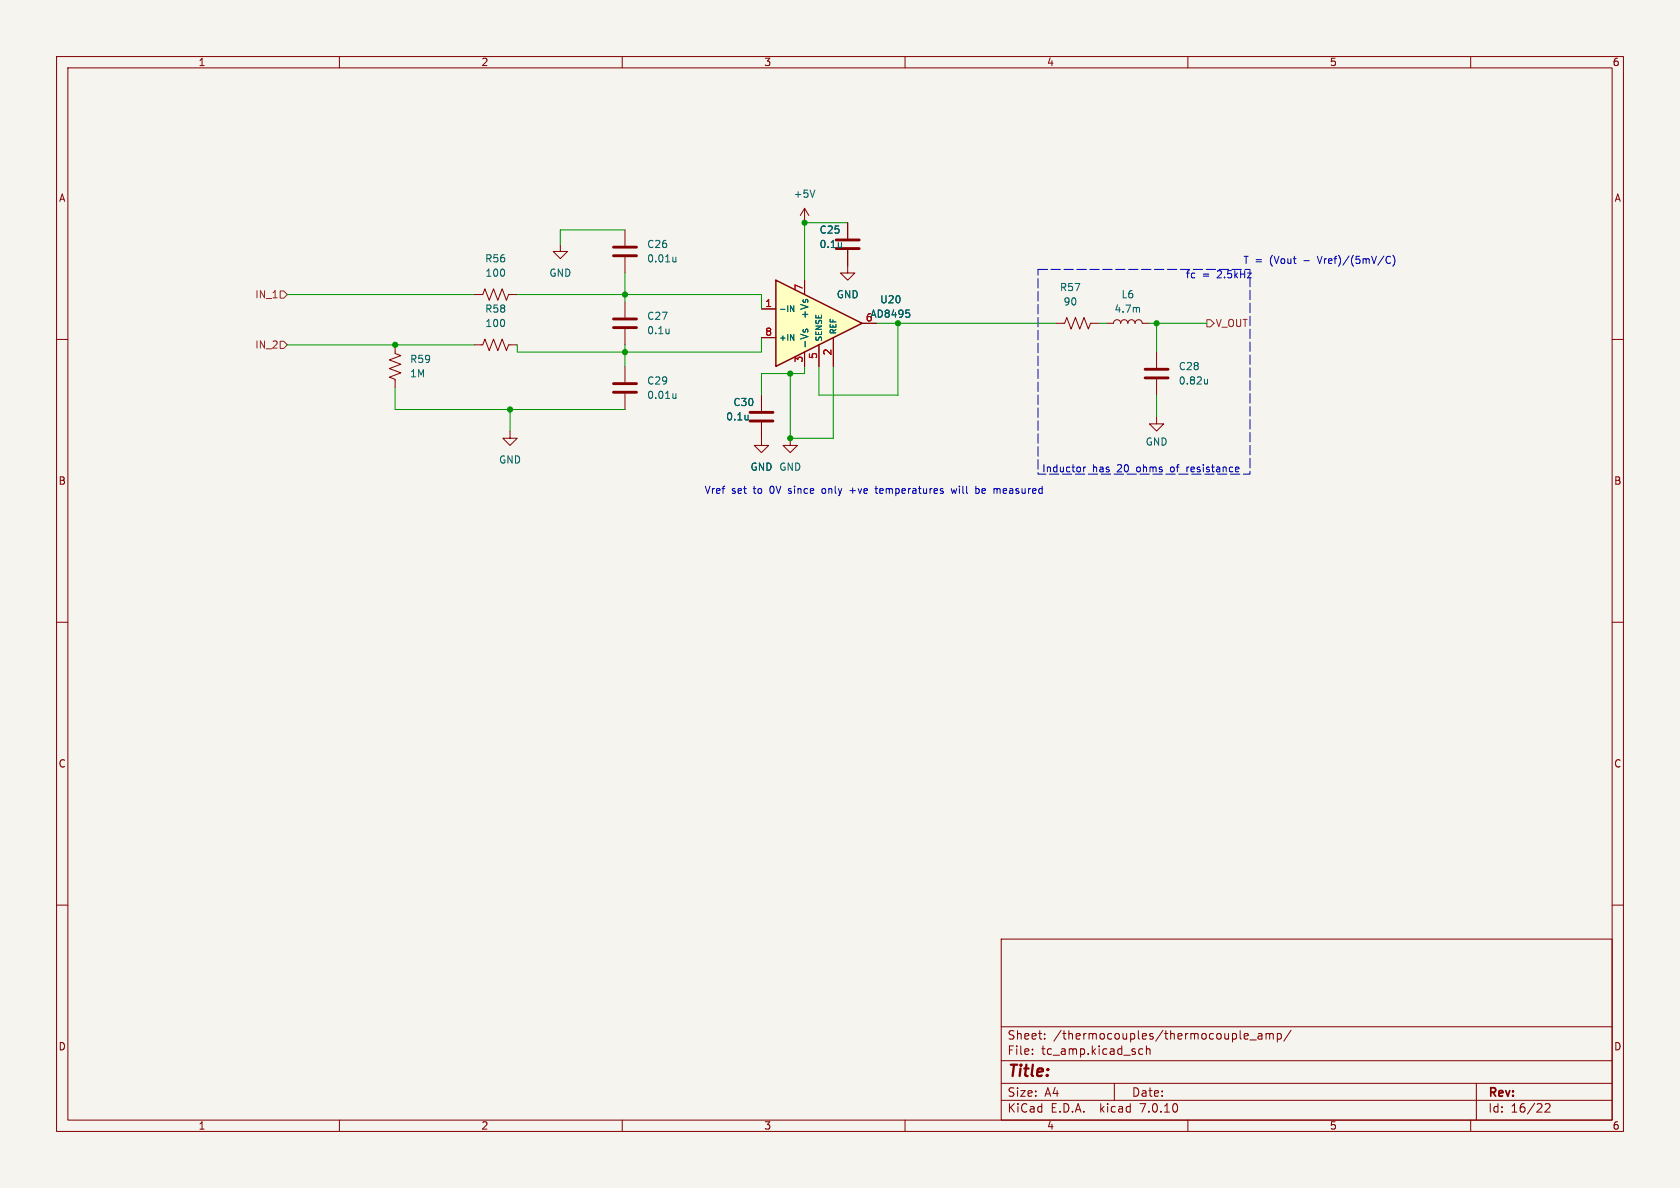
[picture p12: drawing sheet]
<svg xmlns="http://www.w3.org/2000/svg" width="297mm" height="210mm" viewBox="0 0 297 210" stroke-linecap="round" stroke-linejoin="round" font-family="sans-serif">
<path d="M0 0h297v210h-297z" fill="#f5f4ef" stroke="#f5f4ef" stroke-width=".18"/>
<g fill="none" stroke="#840000" stroke-width=".18">
<path d="M10 10h277v190h-277zM12 12h273v186h-273zM60 10v2M110 10v2M160 10v2M210 10v2M260 10v2M142.2 36.8l-.7 1.3M142.2 36.8v2.6M142.2 36.8l.8 1.3M149.9 39.4v2.8M10 60h2"/>
<path d="M83.8 52.1h1.5l.4-1 .8 2 .7-2 .8 2 .8-2 .7 2 .4-1h1.5M99.1 43.2v1.3h1.2l-1.2 1.2-1.3-1.2h1.3M110.5 40.6v2.8M110.5 45.5v2.8M110.5 53.3v2.8M110.5 58.2v2.8M149.9 44.2v4.1h1.2l-1.2 1.2-1.3-1.2h1.3M285 60h2M69.8 61v1.5l1.1 .4-2.1 .7 2.1 .8-2.1 .8 2.1 .7-2.1 .8 1 .4v1.5M83.8 61h1.5l.4-1.1 .8 2.1 .7-2.1 .8 2.1 .8-2.1 .7 2.1 .4-1h1.5M90.2 76.2v1.3h1.2l-1.2 1.2-1.3-1.2h1.3M110.5 64.8v2.8"/>
<path d="M110.5 69.6v2.8M134.6 69.9v2.7M134.6 74.7v2.8M10 110h2M285 110h2M10 160h2M285 160h2M177 166h108v32h-108zM60 198v2M110 198v2M160 198v2M177 194.5h108"/>
<path d="M177 191.5h108M177 187.5h108M177 181.5h108M182.5 186.3v.1M182.5 185.5v.1M184.7 183.6v.1M184.7 182.8v.1M197 191.5v3M201.4 186.3l.2 .1 .4-.1M202 185.5l-.4-.1-.2 .1M202.7 185.5l.2-.1 .3 .1 .1 .9M202.7 184.9v1.5"/>
<path d="M210 198v2M220.2 182.7l.4 .1 .1 .3-.7 .1M220.6 183.6l-.4 .1M221 183.8h1.1M222.5 182.8h.5l.1 .9M223.1 183.1h-.5a.29 .29 0 0 0-.2 .3 .29 .29 0 0 0 .2 .3l.5-.1M223.8 182.8l.4-.1 .3 .2M223.8 182.7v1M224.5 182.9l.2-.2 .3 .1 .1 .9M224.5 182.9v.8M225.8 182.8l.4-.1 .3 .3v.4l-.1 .2h-.6M225.8 182.7v1.5"/>
<path d="M228.2 182.1l-1.2 2M260 198v2M261 191.5v6.5M273.2 195.2l.5-.1 .3 .1v.3l-.9 1.1h.9"/>
</g>
<path d="M108.5 56.4h4M108.5 57.9h4M108.5 43.7h4M108.5 45.2h4M147.8 42.4h4.1M147.8 43.9h4.1M108.5 67.8h4M108.5 69.3h4M132.6 72.9h4.1M132.6 74.4h4.1" fill="none" stroke="#840000" stroke-width=".51"/>
<path d="M144.1 33.6l-.5 1.3M118.3 58.2v.8M118.3 58.9h-.1M119.5 45.5v.8M119.5 46.2l-.4 .1M148.8 42.9v.9M148.8 43.6l-.1 .1M119.5 69.6v.8M119.5 70.3l-.4 .1M132.3 73.4v.8M132.3 74.1l-.1 .1" fill="none" stroke="#006464" stroke-width=".18"/>
<path d="M137.2 49.5l15.2 7.7-15.2 7.6z" fill="#ffffc2"/>
<path d="M137.2 49.5l15.2 7.7-15.2 7.6z" fill="none" stroke="#840000" stroke-width=".25"/>
<g fill="none" stroke="#840000" stroke-width=".18">
<path d="M149.9 39.4v2.8M134.6 54.6h2.6M134.6 59.7h2.6M142.2 49.5v2.6M147.3 59.7v5.1M149.9 44.2v2.8M152.4 57.2h2.5M186.7 57.2h1.5l.4-1.1 .8 2.1 .7-2.1 .8 2.1 .7-2.1 .8 2.1 .4-1h1.5M195.6 57.2h1.2a.64 .64 0 0 1 .7-.7 .64 .64 0 0 1 .6 .7 .64 .64 0 0 1 .7-.7 .64 .64 0 0 1 .6 .7 .64 .64 0 0 1 .6-.7 .64 .64 0 0 1 .7 .7 .64 .64 0 0 1 .6-.7 .64 .64 0 0 1 .6 .7h1.3M134.6 74.7v4h1.3l-1.3 1.3-1.3-1.3h1.3M134.6 69.9v2.7M139.7 77.5v1.2h1.3l-1.3 1.3-1.3-1.3h1.3"/>
<path d="M142.2 62.2v2.6M144.8 61v3.8M204.5 73.7v1.2h-1.3l1.3 1.3 1.2-1.3h-1.2M204.5 62.2v2.8M204.5 67.1v2.8"/>
</g>
<g fill="none" stroke="#006464" stroke-width=".18">
<path d="M139.8 54.1l.5 1v-1M139.8 59.1l.5 1.1v-1.1M142 58.2v.3M142.4 58.5l.1-.3h.1l.2 .2v.2M148.8 42.9v.9M148.8 43.6l-.1 .1M160.2 54.8h.6M160.6 55.3l.2 .2v.3l-.2 .3M201.3 54.3l.1 .2v.7M132.3 73.4v.8M132.3 74.1l-.1 .1M213.5 67v.9"/>
<path d="M213.5 67.8l-.4 .1"/>
</g>
<path d="M202.4 65.3h4.1M202.4 66.8h4.1" fill="none" stroke="#840000" stroke-width=".51"/>
<path d="M49.5 51.4h.7l.6 .7-.6 .6h-.7zM213.4 56.5h.6l.6 .7-.6 .6h-.6zM49.5 60.3h.7l.6 .7-.6 .6h-.7z" fill="none" stroke="#725600" stroke-width=".18"/>
<g fill="none" stroke="#0000c2" stroke-width=".18">
<path d="M232.9 45.3l.4 1.3M245.8 45.4a.6 .6 0 0 0-.8 .5 .6 .6 0 0 0 .6 .7l.2-.1M246.2 45.1a1.46 1.46 0 0 1 0 2M145.4 86.4l-.1 .2 .1 .6M150.3 86.7h.9M154.7 86.4h.5M154.9 85.9v1.1l.3 .2M168.2 86.4l.2 .8 .2-.6 .3 .6 .2-.8M172.5 86.4h.4l.2 .2-.1 .6h-.5M172.5 85.9v1.3M176.4 86.4l.4 .2v.6M191.6 82.6v.8"/>
<path d="M191.9 82.6l-.3 .2M209.8 82.6v.8M210.1 82.6l-.3 .2"/>
</g>
<path d="M183.5 47.6h37.5v36.2h-37.5v-36.2" fill="none" stroke="#0000c2" stroke-width=".18" stroke-dasharray="1.7 .6"/>
<g fill="none" stroke="#009600" stroke-width=".18">
<path d="M149.9 39.4h-7.7v10.1M50.8 52.1h33M91.4 52.1h43.2v2.5M110.5 48.3v5M110.5 40.6h-11.4v2.6M134.6 59.7v2.5h-43.2v-1.2M154.9 57.2h31.8M158.7 57.2v12.7h-13.9v-5.1M194.3 57.2h1.3M203.2 57.2h10.2M204.5 57.2v5M50.8 61h33"/>
<path d="M69.8 68.6v3.8h40.7M90.2 72.4v3.8M110.5 61v3.8M142.2 64.8v1.2h-7.6v3.9M147.3 64.8v12.7h-7.6v-11.5M204.5 69.9v3.8"/>
</g>
<g fill="#009600" stroke="#009600" stroke-width=".18">
<circle cx="142.2" cy="39.4" r=".46"/>
<circle cx="69.8" cy="61" r=".46"/>
<circle cx="90.2" cy="72.4" r=".46"/>
<circle cx="110.5" cy="52.1" r=".46"/>
<circle cx="110.5" cy="62.2" r=".46"/>
<circle cx="158.7" cy="57.2" r=".46"/>
<circle cx="139.7" cy="66" r=".46"/>
<circle cx="204.5" cy="57.2" r=".46"/>
<circle cx="139.7" cy="77.5" r=".46"/>
</g>
<text font-size="2.8" fill="#840000" x="178" y="190.9">Title:</text>
<g font-size="2.1" fill="#840000">
<text x="178" y="184">Sheet:</text>
<text x="186.2" y="184">/thermocouples/thermocouple_amp/</text>
<text x="178" y="186.7">File:</text>
<text x="184.1" y="186.7">tc_amp.kicad_sch</text>
<text x="178" y="196.9">KiCad</text>
<text x="178" y="194.1">Size:</text>
<text x="184.7" y="194.1">A4</text>
<text x="185.7" y="196.9">E.D.A.</text>
<text x="194.6" y="196.9">kicad</text>
<text x="200" y="194.1">Date:</text>
<text x="201.8" y="196.9">7.0.10</text>
<text x="263" y="194.3">Rev:</text>
<text x="263" y="196.9">Id:</text>
<text x="267.1" y="196.9">16/22</text>
</g>
<g font-size="1.8" fill="#840000">
<text x="35" y="11.9">1</text>
<text x="85" y="11.9">2</text>
<text x="135" y="11.9">3</text>
<text x="185" y="11.9">4</text>
<text x="235" y="11.9">5</text>
<text x="285" y="11.9">6</text>
<text x="10.3" y="35.9">A</text>
<text x="285.3" y="35.9">A</text>
<text x="10.3" y="85.9">B</text>
<text x="285.3" y="85.9">B</text>
<text x="10.3" y="135.9">C</text>
<text x="285.3" y="135.9">C</text>
<text x="10.3" y="185.9">D</text>
<text x="285.3" y="185.9">D</text>
<text x="35" y="199.9">1</text>
<text x="85" y="199.9">2</text>
<text x="135" y="199.9">3</text>
<text x="185" y="199.9">4</text>
<text x="235" y="199.9">5</text>
<text x="285" y="199.9">6</text>
</g>
<g font-size="1.8" fill="#006464">
<text x="140.2" y="35.2">+5V</text>
<text x="144.8" y="41.5">C25</text>
<text x="85.7" y="46.6">R56</text>
<text x="114.3" y="46.6">0.01u</text>
<text x="114.3" y="44">C26</text>
<text x="144.8" y="44">0.1u</text>
<text x="85.7" y="49.1">100</text>
<text x="97" y="49.1">GND</text>
<text x="147.8" y="52.9">GND</text>
<text x="155.5" y="53.8">U20</text>
<text x="187.3" y="51.7">R57</text>
<text x="198.2" y="52.9">L6</text>
<text x="85.7" y="55.5">R58</text>
<text x="85.7" y="58">100</text>
<text x="114.3" y="56.7">C27</text>
<text x="114.3" y="59.3">0.1u</text>
<text x="143.1" y="56.5" transform="rotate(-90 143.1 56.5)">+Vs</text>
<text x="153.8" y="56.4">AD8495</text>
<text x="187.9" y="54.2">90</text>
<text x="196.9" y="55.5">4.7m</text>
<text x="72.4" y="64.4">R59</text>
<text x="143.1" y="61.7" transform="rotate(-90 143.1 61.7)">-Vs</text>
<text x="208.3" y="65.6">C28</text>
<text x="72.4" y="66.9">1M</text>
<text x="114.3" y="70.7">0.01u</text>
<text x="114.3" y="68.2">C29</text>
<text x="129.5" y="72">C30</text>
<text x="208.3" y="68.2">0.82u</text>
<text x="128.3" y="74.5">0.1u</text>
<text x="88.1" y="82.1">GND</text>
<text x="132.6" y="83.4">GND GND</text>
<text x="132.6" y="83.4">GND</text>
<text x="202.4" y="79">GND</text>
</g>
<g font-size="1.8" fill="#0000c2">
<text x="219.7" y="46.7">T =</text>
<text x="224.6" y="46.7">(Vout</text>
<text x="230.7" y="46.7">-</text>
<text x="233.5" y="46.7">Vref)/(5mV/C)</text>
<text x="209.5" y="49.3">fc</text>
<text x="212.5" y="49.3">=</text>
<text x="215.3" y="49.3">2.5kHz</text>
<text x="184.1" y="83.6">Inductor</text>
<text x="193.1" y="83.6">has</text>
<text x="197.6" y="83.6">20</text>
<text x="201.2" y="83.6">ohms</text>
<text x="207.4" y="83.6">of</text>
<text x="210.4" y="83.6">resistance</text>
<text x="124.5" y="87.4">Vref</text>
<text x="129.3" y="87.4">set</text>
<text x="133.3" y="87.4">to</text>
<text x="136.4" y="87.4">0V</text>
<text x="139.8" y="87.4">since</text>
<text x="146" y="87.4">only</text>
<text x="151.1" y="87.4">+ve</text>
<text x="155.9" y="87.4">temperatures</text>
<text x="169.5" y="87.4">will</text>
<text x="173.9" y="87.4">be</text>
<text x="177.4" y="87.4">measured</text>
</g>
<g font-size="1.8" fill="#725600">
<text x="45" y="52.9">IN_1</text>
<text x="214.8" y="58">V_OUT</text>
<text x="45" y="61.8">IN_2</text>
</g>
<g font-size="1.8" fill="#a90000">
<text x="142" y="51.5" transform="rotate(-90 142 51.5)">7</text>
<text x="135.2" y="54.4">1</text>
<text x="135.2" y="59.4">8</text>
<text x="153" y="56.9">6</text>
<text x="142" y="64.2" transform="rotate(-90 142 64.2)">3</text>
<text x="144.5" y="63.6" transform="rotate(-90 144.5 63.6)">5</text>
<text x="147.1" y="62.9" transform="rotate(-90 147.1 62.9)">2</text>
</g>
<g font-size="1.4" fill="#006464">
<text x="137.7" y="55.3">-IN</text>
<text x="148.1" y="59.2" transform="rotate(-90 148.1 59.2)">REF</text>
<text x="137.7" y="60.4">+IN</text>
<text x="145.5" y="60.5" transform="rotate(-90 145.5 60.5)">SENSE</text>
</g>
</svg>
